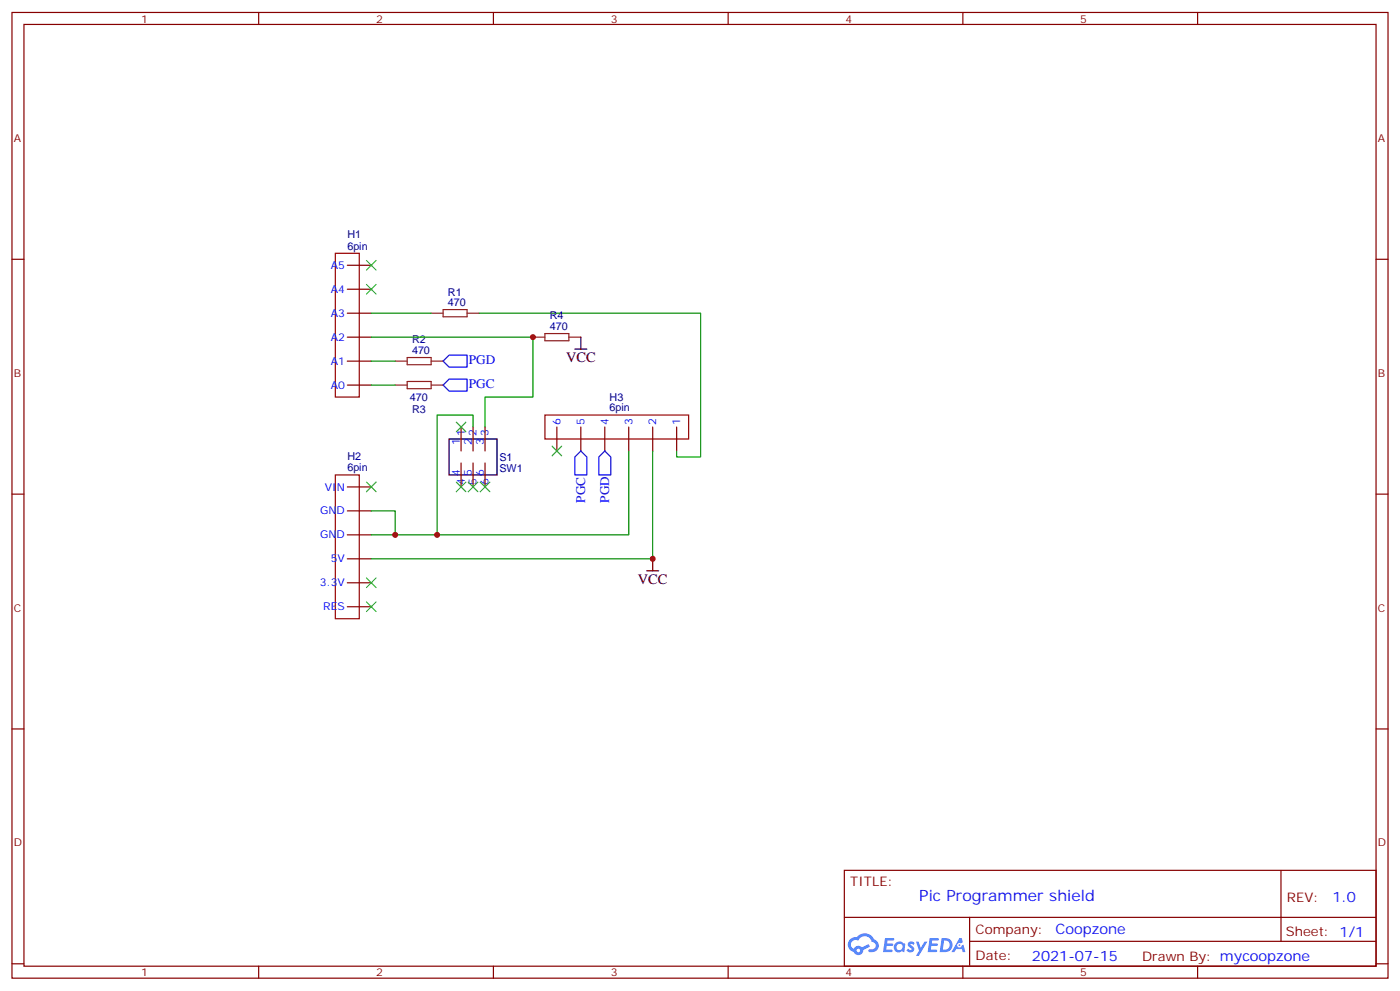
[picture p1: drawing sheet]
<svg xmlns="http://www.w3.org/2000/svg" width="412mm" height="292mm" viewBox="0 0 412 292" stroke-linecap="round" stroke-linejoin="round" font-family="sans-serif">
<g fill="none" stroke="#870000" stroke-width=".35">
<path d="M3.5 3.7h405.4v284.3h-405.4zM7.1 7.2h398.2v277.3h-398.2zM76.2 3.7v3.5M145.3 3.7v3.5M214.5 3.7v3.5M283.6 3.7v3.5M352.8 3.7v3.5M3.5 76.3h3.6M405.3 76.3h3.6M3.5 145.5h3.6M405.3 145.5h3.6M3.5 214.6h3.6"/>
<path d="M405.3 214.6h3.6M248.7 256.3h156.6v28.2h-156.6zM377.3 256.3v20.9M248.7 270.1h156.5M285.6 277.2h119.6M285.6 270.1v14.1M3.5 283.8h3.6M76.2 284.5v3.5M145.3 284.5v3.5M214.5 284.5v3.5M283.6 284.5v3.5M352.8 284.5v3.5"/>
<path d="M405.3 283.8h3.6"/>
</g>
<g fill="#5487ff">
<path d="M267.7 277.4a1.22 1.22 0 0 1 1.7 .3l-.4 .6a.47 .47 0 0 0-.3-.4 .47 .47 0 0 0-.5 .2l.1 .2a1.14 1.14 0 0 1 .8 1.7 1.14 1.14 0 0 1-1.9 0l-.2-.2 .5-.5 .7 .4a.29 .29 0 0 0 .3-.2 .29 .29 0 0 0-.2-.4 1.04 1.04 0 0 1-.6-1.7z"/>
<path d="M260.7 276.2h2.4l.3 .2-.2 .5h-1.8l-.1 .9h1.5l.3 .3-.3 .4h-1.6l-.2 1.1 1.7 .1 .2 .3-.2 .3h-2.6z"/>
<path d="M273.8 276.2h2.4l.3 .2-.1 .5h-1.8l-.2 .9h1.6l.3 .3-.4 .4h-1.6l-.1 1.1 1.7 .1 .2 .3-.2 .3h-2.6z"/>
<path d="M282.6 276.2h.7l.3 1.2-.6 .4a.69 .69 0 0 0-1 .2 .69 .69 0 0 0 .4 1 .69 .69 0 0 0 .9-.6l.5-.3 .6 2.2h-.8l-.2-.9h-1.8l-.5 .9h-.8z"/>
<path d="M269.8 277.3h.8l.6 1.8 1.1-1.8h.9l-2.6 4.2h-.8l.9-1.6z"/>
<path d="M277.4 276.2l-.6 4.1h1.3a2.11 2.11 0 0 0 2.5-2.1 2.11 2.11 0 0 0-2.5-2zM278.1 276.9a1.39 1.39 0 0 1 1.7 1.4 1.39 1.39 0 0 1-1.8 1.3h-.3z"/>
<path d="M263.7 277.8a1.54 1.54 0 0 0-.1 2.2 1.54 1.54 0 0 0 2.2 .1l.6 .2 .3-2.3-.2-.2h-.4a1.49 1.49 0 0 0-2.4 0zM264 278.8a.94 .94 0 0 1 1.8 0 .94 .94 0 0 1-1.8 0z"/>
<path d="M250.4 276.6a2.18 2.18 0 0 0 1.1 3.7 1.44 1.44 0 0 0 1.6 .9 1.44 1.44 0 0 0 1.2-1.5l2-1-.5-.7-1.9 .9a1.47 1.47 0 0 0-2.4 .5 1.39 1.39 0 0 1-.7-2 1.39 1.39 0 0 1 2-.4 2.12 2.12 0 0 1 2.2-1.3 2.12 2.12 0 0 1 1.9 1.6 1.14 1.14 0 0 1 1.1 1.5 1.14 1.14 0 0 1-1.7 .7 .43 .43 0 0 0-.5 .4 .43 .43 0 0 0 .4 .4 1.98 1.98 0 0 0 2.5-1.2 1.98 1.98 0 0 0-1.2-2.5 3.1 3.1 0 0 0-5.3-.7l-.9 .1zM252.3 279.9a.55 .55 0 0 1 1.1 0 .55 .55 0 0 1-1.1 0z"/>
<circle cx="282.6" cy="278.3" r=".26"/>
</g>
<path d="M98.8 74.6h7v42.3h-7zM98.8 139.8h7v42.4h-7zM160.5 122.2h42.3v7.1h-42.3z" fill="none" stroke="#900" stroke-width=".35"/>
<g fill="none" stroke="#870000" stroke-width=".35">
<path d="M102.3 78.1h7.1M102.3 85.2h7.1M102.3 92.2h7.1M102.3 99.3h7.1M102.3 106.3h7.1M102.3 113.4h7.1M135.8 125.7v7.1M135.8 136.3v7.1M139.3 125.7v7.1M139.3 136.3v7.1M142.9 125.7v7.1M142.9 136.3v7.1"/>
<path d="M164 125.7v7.1M171.1 125.7v7.1M178.2 125.7v7.1M185.2 125.7v7.1M192.3 125.7v7.1M199.3 125.7v7.1M102.3 143.4h7.1M102.3 150.4h7.1M102.3 157.5h7.1M102.3 164.5h7.1M102.3 171.6h7.1M102.3 178.6h7.1"/>
</g>
<path d="M109.4 99.3h47.6v17.6h-14.1v8.8M109.4 92.2h17.6M141.1 92.2h65.3v42.3h-7.1v-1.7M109.4 106.3h7M109.4 113.4h7M139.3 125.7v-3.5h-10.5v35.3M185.2 132.8v24.7h-75.8M192.3 132.8v31.7h-82.9M109.4 150.4h7v7.1" fill="none" stroke="#008700" stroke-width=".35"/>
<g fill="none" stroke="#3c3" stroke-width=".35">
<path d="M107.9 76.7l2.9 2.8M110.8 76.7l-2.9 2.8M107.9 83.7l2.9 2.9M110.8 83.7l-2.9 2.9M134.4 124.3l2.8 2.8M137.2 124.3l-2.8 2.8M162.6 131.4l2.9 2.8M165.5 131.4l-2.9 2.8M107.9 142l2.9 2.8M110.8 142l-2.9 2.8M134.4 142l2.8 2.8M137.2 142l-2.8 2.8"/>
<path d="M137.9 142l2.9 2.8M140.8 142l-2.9 2.8M141.5 142l2.8 2.8M144.3 142l-2.8 2.8M107.9 170.2l2.9 2.8M107.9 177.2l2.9 2.9M110.8 170.2l-2.9 2.8M110.8 177.2l-2.9 2.9"/>
</g>
<path d="M130.5 106.3l1.8-1.7h5.3v3.5h-5.3zM130.5 113.4l1.8-1.8h5.3v3.5h-5.3zM171.1 132.8l1.8 1.7v5.3h-3.6v-5.3zM178.2 132.8l1.7 1.7v5.3h-3.5v-5.3z" fill="none" stroke="#00f" stroke-width=".35"/>
<path d="M127 92.2h3.5M130.5 91.2h7.1v2.1h-7.1zM137.6 92.2h3.5M157 99.3h3.5M160.5 98.2h7.1v2.1h-7.1zM167.6 99.3h3.5M116.4 106.3h3.5M116.4 113.4h3.5M119.9 105.3h7.1v2.1h-7.1zM119.9 112.3h7.1v2.1h-7.1zM127 106.3h3.5M127 113.4h3.5" fill="none" stroke="#8c2424" stroke-width=".35"/>
<path d="M171.1 99.3v3.5M169.3 102.8h3.6M132.3 129.3h14.1v10.5h-14.1zM190.5 168.1h3.5M192.3 164.5v3.6" fill="none" stroke="#000" stroke-width=".35"/>
<g fill="#c00">
<circle cx="116.4" cy="157.5" r=".88"/>
<circle cx="128.8" cy="157.5" r=".88"/>
<circle cx="157" cy="99.3" r=".88"/>
<circle cx="192.3" cy="164.5" r=".88"/>
</g>
<text font-size="4.6" fill="#00f" x="270.8" y="265.3">Pic Programmer shield</text>
<g font-size="4.2">
<text x="166.7" y="106.7">VCC</text>
<text x="187.9" y="171.9">VCC</text>
</g>
<g font-size="4.2" fill="#00f">
<text x="392.5" y="265.5">1.0</text>
<text x="310.9" y="275.1">Coopzone</text>
<text x="304" y="282.9">2021-07-15</text>
</g>
<g font-size="3.9" fill="#00f">
<text x="138.1" y="107.1">PGD</text>
<text x="138.1" y="114.1">PGC</text>
<text x="172.3" y="148" transform="rotate(-90 172.3 148)">PGC</text>
<text x="179.4" y="148" transform="rotate(-90 179.4 148)">PGD</text>
</g>
<g font-size="3.9" fill="#800">
<text x="250.5" y="260.8">TITLE:</text>
<text x="379.1" y="265.5">REV:</text>
<text x="287.4" y="275">Company:</text>
<text x="378.7" y="275.7">Sheet: 1/1</text>
<text x="287.4" y="282.7">Date:</text>
<text x="336.4" y="282.8">Drawn By: mycoopzone</text>
</g>
<g font-size="3.2" fill="#800">
<text x="41.6" y="6.7">1</text>
<text x="110.8" y="6.7">2</text>
<text x="179.9" y="6.7">3</text>
<text x="249.1" y="6.7">4</text>
<text x="318.2" y="6.7">5</text>
<text x="4.1" y="41.8">A</text>
<text x="405.9" y="41.8">A</text>
<text x="4.1" y="110.9">B</text>
<text x="405.9" y="110.9">B</text>
<text x="4.1" y="180.1">C</text>
<text x="405.9" y="180.1">C</text>
<text x="4.1" y="249.2">D</text>
<text x="405.9" y="249.2">D</text>
<text x="41.6" y="287.5">1</text>
<text x="110.8" y="287.5">2</text>
<text x="179.9" y="287.5">3</text>
<text x="249.1" y="287.5">4</text>
<text x="318.2" y="287.5">5</text>
</g>
<g font-size="3.2" fill="#000080">
<text x="102.3" y="70.2">H1</text>
<text x="102.3" y="73.5">6pin</text>
<text x="131.9" y="87">R1</text>
<text x="131.9" y="90.1">470</text>
<text x="161.9" y="94.1">R4</text>
<text x="121.4" y="101.1">R2</text>
<text x="161.9" y="97.2">470</text>
<text x="121.4" y="104.2">470</text>
<text x="120.7" y="118.1">470</text>
<text x="179.6" y="118.1">H3</text>
<text x="121.4" y="121.6">R3</text>
<text x="179.6" y="121.1">6pin</text>
<text x="102.3" y="135.4">H2</text>
<text x="147.1" y="135.7">S1</text>
<text x="102.3" y="138.8">6pin</text>
<text x="147.1" y="138.9">SW1</text>
</g>
<g font-size="3.2" fill="#00f">
<text x="97.4" y="79.2">A5</text>
<text x="97.4" y="86.2">A4</text>
<text x="97.4" y="93.3">A3</text>
<text x="97.4" y="100.3">A2</text>
<text x="97.4" y="107.4">A1</text>
<text x="97.4" y="114.4">A0</text>
<text x="165.1" y="125" transform="rotate(-90 165.1 125)">6</text>
<text x="172.2" y="125" transform="rotate(-90 172.2 125)">5</text>
<text x="179.2" y="125" transform="rotate(-90 179.2 125)">4</text>
<text x="186.3" y="125" transform="rotate(-90 186.3 125)">3</text>
<text x="193.3" y="125" transform="rotate(-90 193.3 125)">2</text>
<text x="200.4" y="125" transform="rotate(-90 200.4 125)">1</text>
<text x="135.5" y="131" transform="rotate(-90 135.5 131)">1</text>
<text x="136.9" y="128.4" transform="rotate(-90 136.9 128.4)">1</text>
<text x="139" y="131" transform="rotate(-90 139 131)">2</text>
<text x="140.4" y="128.4" transform="rotate(-90 140.4 128.4)">2</text>
<text x="142.5" y="131" transform="rotate(-90 142.5 131)">3</text>
<text x="143.9" y="128.4" transform="rotate(-90 143.9 128.4)">3</text>
<text x="135.5" y="140.1" transform="rotate(-90 135.5 140.1)">4</text>
<text x="136.9" y="142.7" transform="rotate(-90 136.9 142.7)">4</text>
<text x="139" y="140.1" transform="rotate(-90 139 140.1)">5</text>
<text x="140.4" y="142.7" transform="rotate(-90 140.4 142.7)">5</text>
<text x="142.5" y="140.1" transform="rotate(-90 142.5 140.1)">6</text>
<text x="143.9" y="142.7" transform="rotate(-90 143.9 142.7)">6</text>
<text x="95.7" y="144.4">VIN</text>
<text x="94.3" y="151.5">GND</text>
<text x="94.3" y="158.5">GND</text>
<text x="97.4" y="165.6">5V</text>
<text x="94.2" y="172.6">3.3V</text>
<text x="95.2" y="179.7">RES</text>
</g>
</svg>
